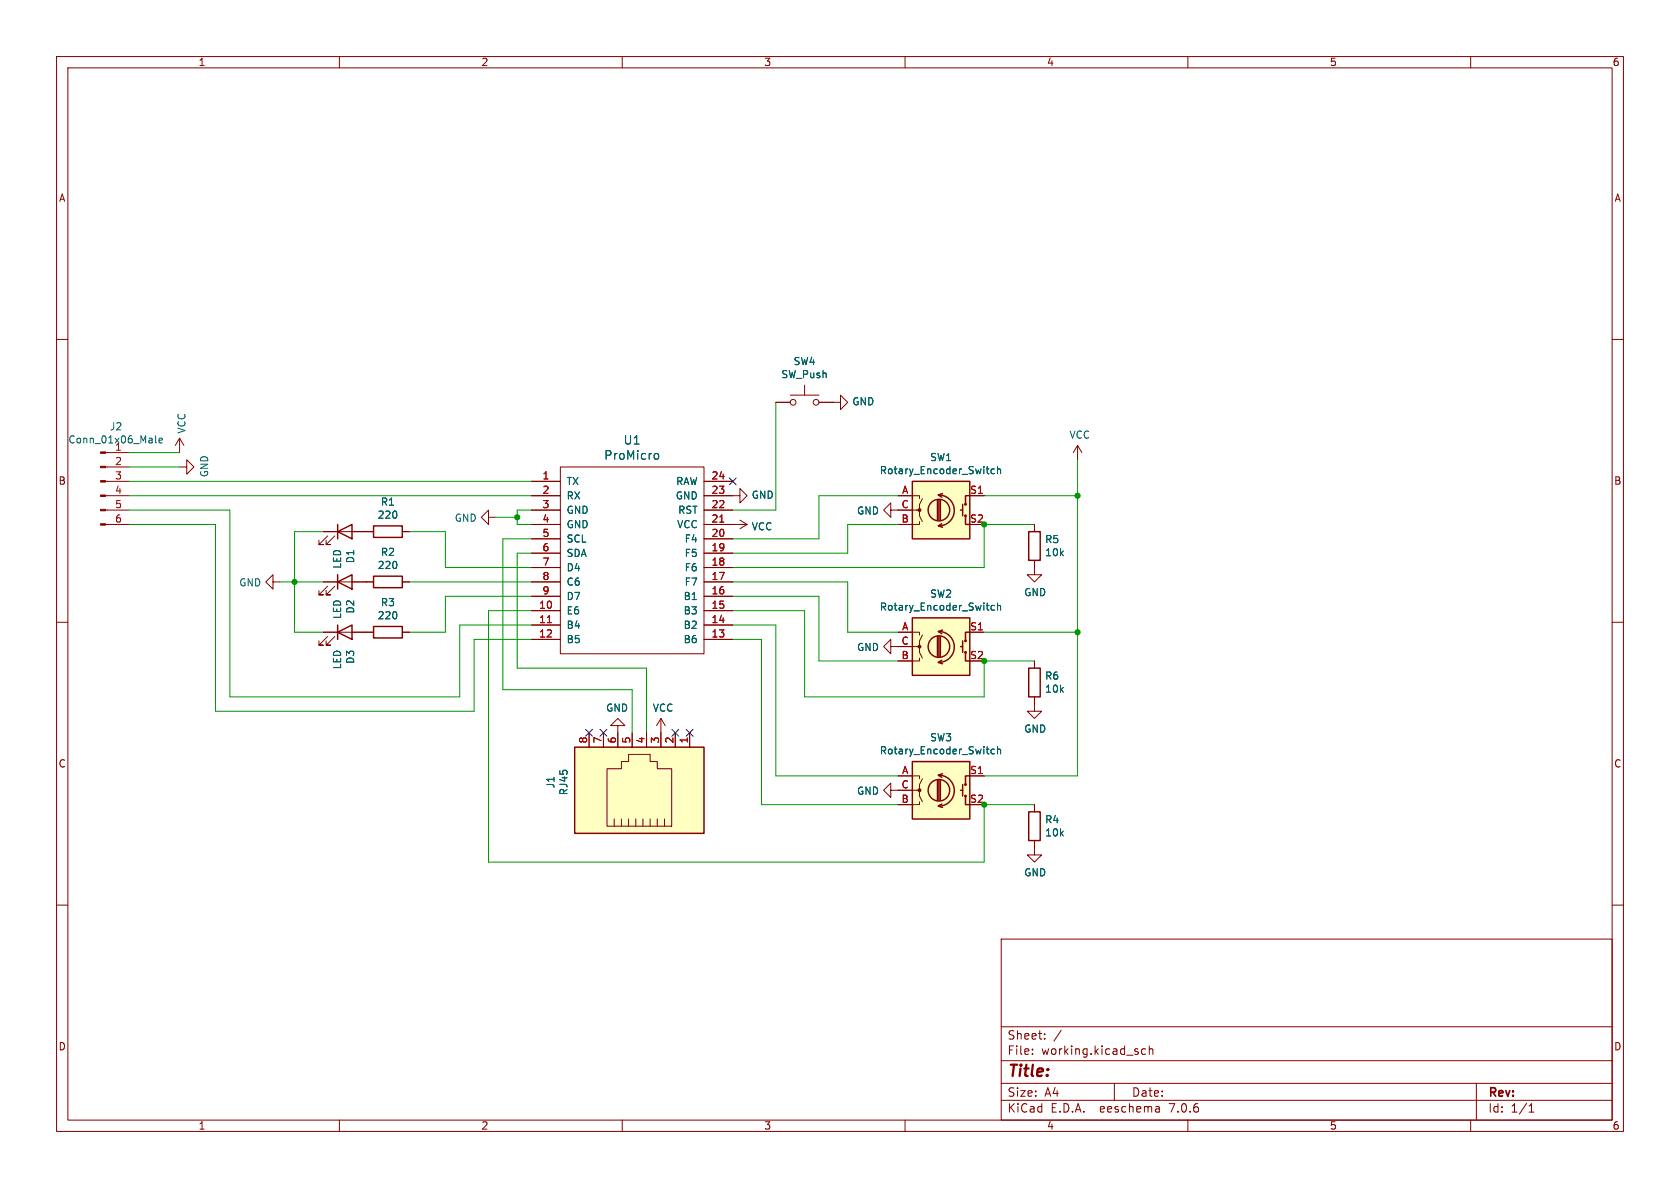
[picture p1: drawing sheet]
(kicad_sch (version 20230121) (generator eeschema)

 (paper "A4")

 (lib_symbols
  (symbol "Connector:RJ45" (pin_names (offset 1.016)) (in_bom yes) (on_board yes)
   (property "Reference" "J" (at -5.08 13.97 0) (effects (font (size 1.27 1.27)) (justify right)))
   (property "Value" "RJ45" (at 2.54 13.97 0) (effects (font (size 1.27 1.27)) (justify left)))
   (property "Footprint" "" (at 0 0.635 90) (effects (font (size 1.27 1.27)) hide))
   (property "Datasheet" "~" (at 0 0.635 90) (effects (font (size 1.27 1.27)) hide))
   (symbol "RJ45_0_1"
    (polyline (pts (xy -5.08 4.445) (xy -6.35 4.445)) (stroke (width 0) (type default)) (fill (type none)))
    (polyline (pts (xy -5.08 5.715) (xy -6.35 5.715)) (stroke (width 0) (type default)) (fill (type none)))
    (polyline (pts (xy -6.35 -3.175) (xy -5.08 -3.175) (xy -5.08 -3.175)) (stroke (width 0) (type default)) (fill (type none)))
    (polyline (pts (xy -6.35 -1.905) (xy -5.08 -1.905) (xy -5.08 -1.905)) (stroke (width 0) (type default)) (fill (type none)))
    (polyline (pts (xy -6.35 -0.635) (xy -5.08 -0.635) (xy -5.08 -0.635)) (stroke (width 0) (type default)) (fill (type none)))
    (polyline (pts (xy -6.35 0.635) (xy -5.08 0.635) (xy -5.08 0.635)) (stroke (width 0) (type default)) (fill (type none)))
    (polyline (pts (xy -6.35 1.905) (xy -5.08 1.905) (xy -5.08 1.905)) (stroke (width 0) (type default)) (fill (type none)))
    (polyline (pts (xy -5.08 3.175) (xy -6.35 3.175) (xy -6.35 3.175)) (stroke (width 0) (type default)) (fill (type none)))
    (polyline (pts (xy -6.35 -4.445) (xy -6.35 6.985) (xy 3.81 6.985) (xy 3.81 4.445) (xy 5.08 4.445) (xy 5.08 3.175) (xy 6.35 3.175) (xy 6.35 -0.635) (xy 5.08 -0.635) (xy 5.08 -1.905) (xy 3.81 -1.905) (xy 3.81 -4.445) (xy -6.35 -4.445) (xy -6.35 -4.445)) (stroke (width 0) (type default)) (fill (type none)))
    (rectangle (start 7.62 12.7) (end -7.62 -10.16) (stroke (width 0.254) (type default)) (fill (type background))))
   (symbol "RJ45_1_1"
    (pin passive line (at 10.16 -7.62 180) (length 2.54) (name "~" (effects (font (size 1.27 1.27)))) (number "1" (effects (font (size 1.27 1.27)))))
    (pin passive line (at 10.16 -5.08 180) (length 2.54) (name "~" (effects (font (size 1.27 1.27)))) (number "2" (effects (font (size 1.27 1.27)))))
    (pin passive line (at 10.16 -2.54 180) (length 2.54) (name "~" (effects (font (size 1.27 1.27)))) (number "3" (effects (font (size 1.27 1.27)))))
    (pin passive line (at 10.16 0 180) (length 2.54) (name "~" (effects (font (size 1.27 1.27)))) (number "4" (effects (font (size 1.27 1.27)))))
    (pin passive line (at 10.16 2.54 180) (length 2.54) (name "~" (effects (font (size 1.27 1.27)))) (number "5" (effects (font (size 1.27 1.27)))))
    (pin passive line (at 10.16 5.08 180) (length 2.54) (name "~" (effects (font (size 1.27 1.27)))) (number "6" (effects (font (size 1.27 1.27)))))
    (pin passive line (at 10.16 7.62 180) (length 2.54) (name "~" (effects (font (size 1.27 1.27)))) (number "7" (effects (font (size 1.27 1.27)))))
    (pin passive line (at 10.16 10.16 180) (length 2.54) (name "~" (effects (font (size 1.27 1.27)))) (number "8" (effects (font (size 1.27 1.27)))))))
  (symbol "Device:LED" (pin_numbers hide) (pin_names (offset 1.016) hide) (in_bom yes) (on_board yes)
   (property "Reference" "D" (at 0 2.54 0) (effects (font (size 1.27 1.27))))
   (property "Value" "LED" (at 0 -2.54 0) (effects (font (size 1.27 1.27))))
   (property "Footprint" "" (at 0 0 0) (effects (font (size 1.27 1.27)) hide))
   (property "Datasheet" "~" (at 0 0 0) (effects (font (size 1.27 1.27)) hide))
   (symbol "LED_0_1"
    (polyline (pts (xy -1.27 -1.27) (xy -1.27 1.27)) (stroke (width 0.254) (type default)) (fill (type none)))
    (polyline (pts (xy -1.27 0) (xy 1.27 0)) (stroke (width 0) (type default)) (fill (type none)))
    (polyline (pts (xy 1.27 -1.27) (xy 1.27 1.27) (xy -1.27 0) (xy 1.27 -1.27)) (stroke (width 0.254) (type default)) (fill (type none)))
    (polyline (pts (xy -3.048 -0.762) (xy -4.572 -2.286) (xy -3.81 -2.286) (xy -4.572 -2.286) (xy -4.572 -1.524)) (stroke (width 0) (type default)) (fill (type none)))
    (polyline (pts (xy -1.778 -0.762) (xy -3.302 -2.286) (xy -2.54 -2.286) (xy -3.302 -2.286) (xy -3.302 -1.524)) (stroke (width 0) (type default)) (fill (type none))))
   (symbol "LED_1_1"
    (pin passive line (at -3.81 0 0) (length 2.54) (name "K" (effects (font (size 1.27 1.27)))) (number "1" (effects (font (size 1.27 1.27)))))
    (pin passive line (at 3.81 0 180) (length 2.54) (name "A" (effects (font (size 1.27 1.27)))) (number "2" (effects (font (size 1.27 1.27)))))))
  (symbol "Device:R" (pin_numbers hide) (pin_names (offset 0)) (in_bom yes) (on_board yes)
   (property "Reference" "R" (at 2.032 0 90) (effects (font (size 1.27 1.27))))
   (property "Value" "R" (at 0 0 90) (effects (font (size 1.27 1.27))))
   (property "Footprint" "" (at -1.778 0 90) (effects (font (size 1.27 1.27)) hide))
   (property "Datasheet" "~" (at 0 0 0) (effects (font (size 1.27 1.27)) hide))
   (symbol "R_0_1"
    (rectangle (start -1.016 -2.54) (end 1.016 2.54) (stroke (width 0.254) (type default)) (fill (type none))))
   (symbol "R_1_1"
    (pin passive line (at 0 3.81 270) (length 1.27) (name "~" (effects (font (size 1.27 1.27)))) (number "1" (effects (font (size 1.27 1.27)))))
    (pin passive line (at 0 -3.81 90) (length 1.27) (name "~" (effects (font (size 1.27 1.27)))) (number "2" (effects (font (size 1.27 1.27)))))))
  (symbol "Switch:SW_Push" (pin_numbers hide) (pin_names (offset 1.016) hide) (in_bom yes) (on_board yes)
   (property "Reference" "SW" (at 1.27 2.54 0) (effects (font (size 1.27 1.27)) (justify left)))
   (property "Value" "SW_Push" (at 0 -1.524 0) (effects (font (size 1.27 1.27))))
   (property "Footprint" "" (at 0 5.08 0) (effects (font (size 1.27 1.27)) hide))
   (property "Datasheet" "~" (at 0 5.08 0) (effects (font (size 1.27 1.27)) hide))
   (symbol "SW_Push_0_1"
    (circle (center -2.032 0) (radius 0.508) (stroke (width 0) (type default)) (fill (type none)))
    (polyline (pts (xy 0 1.27) (xy 0 3.048)) (stroke (width 0) (type default)) (fill (type none)))
    (polyline (pts (xy 2.54 1.27) (xy -2.54 1.27)) (stroke (width 0) (type default)) (fill (type none)))
    (circle (center 2.032 0) (radius 0.508) (stroke (width 0) (type default)) (fill (type none)))
    (pin passive line (at -5.08 0 0) (length 2.54) (name "1" (effects (font (size 1.27 1.27)))) (number "1" (effects (font (size 1.27 1.27)))))
    (pin passive line (at 5.08 0 180) (length 2.54) (name "2" (effects (font (size 1.27 1.27)))) (number "2" (effects (font (size 1.27 1.27)))))))
  (symbol "modelMterminalAdapter-rescue:Conn_01x06_Male-Connector" (pin_names (offset 1.016) hide) (in_bom yes) (on_board yes)
   (property "Reference" "J" (at 0 7.62 0) (effects (font (size 1.27 1.27))))
   (property "Value" "Connector_Conn_01x06_Male" (at 0 -10.16 0) (effects (font (size 1.27 1.27))))
   (property "Footprint" "" (at 0 0 0) (effects (font (size 1.27 1.27)) hide))
   (property "Datasheet" "" (at 0 0 0) (effects (font (size 1.27 1.27)) hide))
   (symbol "Conn_01x06_Male-Connector_1_1"
    (polyline (pts (xy 1.27 -7.62) (xy 0.8636 -7.62)) (stroke (width 0.1524) (type solid)) (fill (type none)))
    (polyline (pts (xy 1.27 -5.08) (xy 0.8636 -5.08)) (stroke (width 0.1524) (type solid)) (fill (type none)))
    (polyline (pts (xy 1.27 -2.54) (xy 0.8636 -2.54)) (stroke (width 0.1524) (type solid)) (fill (type none)))
    (polyline (pts (xy 1.27 0) (xy 0.8636 0)) (stroke (width 0.1524) (type solid)) (fill (type none)))
    (polyline (pts (xy 1.27 2.54) (xy 0.8636 2.54)) (stroke (width 0.1524) (type solid)) (fill (type none)))
    (polyline (pts (xy 1.27 5.08) (xy 0.8636 5.08)) (stroke (width 0.1524) (type solid)) (fill (type none)))
    (rectangle (start 0.8636 -7.493) (end 0 -7.747) (stroke (width 0.1524) (type solid)) (fill (type outline)))
    (rectangle (start 0.8636 -4.953) (end 0 -5.207) (stroke (width 0.1524) (type solid)) (fill (type outline)))
    (rectangle (start 0.8636 -2.413) (end 0 -2.667) (stroke (width 0.1524) (type solid)) (fill (type outline)))
    (rectangle (start 0.8636 0.127) (end 0 -0.127) (stroke (width 0.1524) (type solid)) (fill (type outline)))
    (rectangle (start 0.8636 2.667) (end 0 2.413) (stroke (width 0.1524) (type solid)) (fill (type outline)))
    (rectangle (start 0.8636 5.207) (end 0 4.953) (stroke (width 0.1524) (type solid)) (fill (type outline)))
    (pin passive line (at 5.08 5.08 180) (length 3.81) (name "Pin_1" (effects (font (size 1.27 1.27)))) (number "1" (effects (font (size 1.27 1.27)))))
    (pin passive line (at 5.08 2.54 180) (length 3.81) (name "Pin_2" (effects (font (size 1.27 1.27)))) (number "2" (effects (font (size 1.27 1.27)))))
    (pin passive line (at 5.08 0 180) (length 3.81) (name "Pin_3" (effects (font (size 1.27 1.27)))) (number "3" (effects (font (size 1.27 1.27)))))
    (pin passive line (at 5.08 -2.54 180) (length 3.81) (name "Pin_4" (effects (font (size 1.27 1.27)))) (number "4" (effects (font (size 1.27 1.27)))))
    (pin passive line (at 5.08 -5.08 180) (length 3.81) (name "Pin_5" (effects (font (size 1.27 1.27)))) (number "5" (effects (font (size 1.27 1.27)))))
    (pin passive line (at 5.08 -7.62 180) (length 3.81) (name "Pin_6" (effects (font (size 1.27 1.27)))) (number "6" (effects (font (size 1.27 1.27)))))))
  (symbol "modelMterminalAdapter-rescue:ProMicro-promicro" (pin_names (offset 1.016)) (in_bom yes) (on_board yes)
   (property "Reference" "U" (at 0 24.13 0) (effects (font (size 1.524 1.524))))
   (property "Value" "promicro_ProMicro" (at 0 -13.97 0) (effects (font (size 1.524 1.524))))
   (property "Footprint" "" (at 2.54 -26.67 0) (effects (font (size 1.524 1.524))))
   (property "Datasheet" "" (at 2.54 -26.67 0) (effects (font (size 1.524 1.524))))
   (symbol "ProMicro-promicro_0_1"
    (rectangle (start -12.7 21.59) (end 12.7 -11.43) (stroke (width 0) (type solid)) (fill (type none))))
   (symbol "ProMicro-promicro_1_1"
    (pin bidirectional line (at -17.78 19.05 0) (length 5.08) (name "TX" (effects (font (size 1.27 1.27)))) (number "1" (effects (font (size 1.27 1.27)))))
    (pin bidirectional line (at -17.78 -3.81 0) (length 5.08) (name "E6" (effects (font (size 1.27 1.27)))) (number "10" (effects (font (size 1.27 1.27)))))
    (pin bidirectional line (at -17.78 -6.35 0) (length 5.08) (name "B4" (effects (font (size 1.27 1.27)))) (number "11" (effects (font (size 1.27 1.27)))))
    (pin bidirectional line (at -17.78 -8.89 0) (length 5.08) (name "B5" (effects (font (size 1.27 1.27)))) (number "12" (effects (font (size 1.27 1.27)))))
    (pin bidirectional line (at 17.78 -8.89 180) (length 5.08) (name "B6" (effects (font (size 1.27 1.27)))) (number "13" (effects (font (size 1.27 1.27)))))
    (pin bidirectional line (at 17.78 -6.35 180) (length 5.08) (name "B2" (effects (font (size 1.27 1.27)))) (number "14" (effects (font (size 1.27 1.27)))))
    (pin bidirectional line (at 17.78 -3.81 180) (length 5.08) (name "B3" (effects (font (size 1.27 1.27)))) (number "15" (effects (font (size 1.27 1.27)))))
    (pin bidirectional line (at 17.78 -1.27 180) (length 5.08) (name "B1" (effects (font (size 1.27 1.27)))) (number "16" (effects (font (size 1.27 1.27)))))
    (pin bidirectional line (at 17.78 1.27 180) (length 5.08) (name "F7" (effects (font (size 1.27 1.27)))) (number "17" (effects (font (size 1.27 1.27)))))
    (pin bidirectional line (at 17.78 3.81 180) (length 5.08) (name "F6" (effects (font (size 1.27 1.27)))) (number "18" (effects (font (size 1.27 1.27)))))
    (pin bidirectional line (at 17.78 6.35 180) (length 5.08) (name "F5" (effects (font (size 1.27 1.27)))) (number "19" (effects (font (size 1.27 1.27)))))
    (pin bidirectional line (at -17.78 16.51 0) (length 5.08) (name "RX" (effects (font (size 1.27 1.27)))) (number "2" (effects (font (size 1.27 1.27)))))
    (pin bidirectional line (at 17.78 8.89 180) (length 5.08) (name "F4" (effects (font (size 1.27 1.27)))) (number "20" (effects (font (size 1.27 1.27)))))
    (pin power_in line (at 17.78 11.43 180) (length 5.08) (name "VCC" (effects (font (size 1.27 1.27)))) (number "21" (effects (font (size 1.27 1.27)))))
    (pin input line (at 17.78 13.97 180) (length 5.08) (name "RST" (effects (font (size 1.27 1.27)))) (number "22" (effects (font (size 1.27 1.27)))))
    (pin power_in line (at 17.78 16.51 180) (length 5.08) (name "GND" (effects (font (size 1.27 1.27)))) (number "23" (effects (font (size 1.27 1.27)))))
    (pin power_out line (at 17.78 19.05 180) (length 5.08) (name "RAW" (effects (font (size 1.27 1.27)))) (number "24" (effects (font (size 1.27 1.27)))))
    (pin power_in line (at -17.78 13.97 0) (length 5.08) (name "GND" (effects (font (size 1.27 1.27)))) (number "3" (effects (font (size 1.27 1.27)))))
    (pin power_in line (at -17.78 11.43 0) (length 5.08) (name "GND" (effects (font (size 1.27 1.27)))) (number "4" (effects (font (size 1.27 1.27)))))
    (pin bidirectional line (at -17.78 8.89 0) (length 5.08) (name "SCL" (effects (font (size 1.27 1.27)))) (number "5" (effects (font (size 1.27 1.27)))))
    (pin bidirectional line (at -17.78 6.35 0) (length 5.08) (name "SDA" (effects (font (size 1.27 1.27)))) (number "6" (effects (font (size 1.27 1.27)))))
    (pin bidirectional line (at -17.78 3.81 0) (length 5.08) (name "D4" (effects (font (size 1.27 1.27)))) (number "7" (effects (font (size 1.27 1.27)))))
    (pin bidirectional line (at -17.78 1.27 0) (length 5.08) (name "C6" (effects (font (size 1.27 1.27)))) (number "8" (effects (font (size 1.27 1.27)))))
    (pin bidirectional line (at -17.78 -1.27 0) (length 5.08) (name "D7" (effects (font (size 1.27 1.27)))) (number "9" (effects (font (size 1.27 1.27)))))))
  (symbol "modelMterminalAdapter-rescue:Rotary_Encoder_Switch-Device" (pin_names (offset 0.254) hide) (in_bom yes) (on_board yes)
   (property "Reference" "SW" (at 0 6.604 0) (effects (font (size 1.27 1.27))))
   (property "Value" "Device_Rotary_Encoder_Switch" (at 0 -6.604 0) (effects (font (size 1.27 1.27))))
   (property "Footprint" "" (at -3.81 4.064 0) (effects (font (size 1.27 1.27)) hide))
   (property "Datasheet" "" (at 0 6.604 0) (effects (font (size 1.27 1.27)) hide))
   (symbol "Rotary_Encoder_Switch-Device_0_1"
    (rectangle (start -5.08 5.08) (end 5.08 -5.08) (stroke (width 0.254) (type solid)) (fill (type background)))
    (circle (center -3.81 0) (radius 0.254) (stroke (width 0) (type solid)) (fill (type outline)))
    (arc (start -0.381 -2.794) (mid 2.3376 -0.0635) (end -0.381 2.667) (stroke (width 0.254) (type solid)) (fill (type none)))
    (circle (center -0.381 0) (radius 1.905) (stroke (width 0.254) (type solid)) (fill (type none)))
    (polyline (pts (xy -0.635 -1.778) (xy -0.635 1.778)) (stroke (width 0.254) (type solid)) (fill (type none)))
    (polyline (pts (xy -0.381 -1.778) (xy -0.381 1.778)) (stroke (width 0.254) (type solid)) (fill (type none)))
    (polyline (pts (xy -0.127 1.778) (xy -0.127 -1.778)) (stroke (width 0.254) (type solid)) (fill (type none)))
    (polyline (pts (xy 3.81 0) (xy 3.429 0)) (stroke (width 0.254) (type solid)) (fill (type none)))
    (polyline (pts (xy 3.81 1.016) (xy 3.81 -1.016)) (stroke (width 0.254) (type solid)) (fill (type none)))
    (polyline (pts (xy -5.08 -2.54) (xy -3.81 -2.54) (xy -3.81 -2.032)) (stroke (width 0) (type solid)) (fill (type none)))
    (polyline (pts (xy -5.08 2.54) (xy -3.81 2.54) (xy -3.81 2.032)) (stroke (width 0) (type solid)) (fill (type none)))
    (polyline (pts (xy 0.254 -3.048) (xy -0.508 -2.794) (xy 0.127 -2.413)) (stroke (width 0.254) (type solid)) (fill (type none)))
    (polyline (pts (xy 0.254 2.921) (xy -0.508 2.667) (xy 0.127 2.286)) (stroke (width 0.254) (type solid)) (fill (type none)))
    (polyline (pts (xy 5.08 -2.54) (xy 4.318 -2.54) (xy 4.318 -1.016)) (stroke (width 0.254) (type solid)) (fill (type none)))
    (polyline (pts (xy 5.08 2.54) (xy 4.318 2.54) (xy 4.318 1.016)) (stroke (width 0.254) (type solid)) (fill (type none)))
    (polyline (pts (xy -5.08 0) (xy -3.81 0) (xy -3.81 -1.016) (xy -3.302 -2.032)) (stroke (width 0) (type solid)) (fill (type none)))
    (polyline (pts (xy -4.318 0) (xy -3.81 0) (xy -3.81 1.016) (xy -3.302 2.032)) (stroke (width 0) (type solid)) (fill (type none)))
    (circle (center 4.318 -1.016) (radius 0.127) (stroke (width 0.254) (type solid)) (fill (type none)))
    (circle (center 4.318 1.016) (radius 0.127) (stroke (width 0.254) (type solid)) (fill (type none))))
   (symbol "Rotary_Encoder_Switch-Device_1_1"
    (pin passive line (at -7.62 2.54 0) (length 2.54) (name "A" (effects (font (size 1.27 1.27)))) (number "A" (effects (font (size 1.27 1.27)))))
    (pin passive line (at -7.62 -2.54 0) (length 2.54) (name "B" (effects (font (size 1.27 1.27)))) (number "B" (effects (font (size 1.27 1.27)))))
    (pin passive line (at -7.62 0 0) (length 2.54) (name "C" (effects (font (size 1.27 1.27)))) (number "C" (effects (font (size 1.27 1.27)))))
    (pin passive line (at 7.62 2.54 180) (length 2.54) (name "S1" (effects (font (size 1.27 1.27)))) (number "S1" (effects (font (size 1.27 1.27)))))
    (pin passive line (at 7.62 -2.54 180) (length 2.54) (name "S2" (effects (font (size 1.27 1.27)))) (number "S2" (effects (font (size 1.27 1.27)))))))
  (symbol "power:GND" (power) (pin_names (offset 0)) (in_bom yes) (on_board yes)
   (property "Reference" "#PWR" (at 0 -6.35 0) (effects (font (size 1.27 1.27)) hide))
   (property "Value" "GND" (at 0 -3.81 0) (effects (font (size 1.27 1.27))))
   (property "Footprint" "" (at 0 0 0) (effects (font (size 1.27 1.27)) hide))
   (property "Datasheet" "" (at 0 0 0) (effects (font (size 1.27 1.27)) hide))
   (symbol "GND_0_1"
    (polyline (pts (xy 0 0) (xy 0 -1.27) (xy 1.27 -1.27) (xy 0 -2.54) (xy -1.27 -1.27) (xy 0 -1.27)) (stroke (width 0) (type default)) (fill (type none))))
   (symbol "GND_1_1"
    (pin power_in line (at 0 0 270) (length 0) hide (name "GND" (effects (font (size 1.27 1.27)))) (number "1" (effects (font (size 1.27 1.27)))))))
  (symbol "power:VCC" (power) (pin_names (offset 0)) (in_bom yes) (on_board yes)
   (property "Reference" "#PWR" (at 0 -3.81 0) (effects (font (size 1.27 1.27)) hide))
   (property "Value" "VCC" (at 0 3.81 0) (effects (font (size 1.27 1.27))))
   (property "Footprint" "" (at 0 0 0) (effects (font (size 1.27 1.27)) hide))
   (property "Datasheet" "" (at 0 0 0) (effects (font (size 1.27 1.27)) hide))
   (symbol "VCC_0_1"
    (polyline (pts (xy -0.762 1.27) (xy 0 2.54)) (stroke (width 0) (type default)) (fill (type none)))
    (polyline (pts (xy 0 0) (xy 0 2.54)) (stroke (width 0) (type default)) (fill (type none)))
    (polyline (pts (xy 0 2.54) (xy 0.762 1.27)) (stroke (width 0) (type default)) (fill (type none))))
   (symbol "VCC_1_1"
    (pin power_in line (at 0 0 90) (length 0) hide (name "VCC" (effects (font (size 1.27 1.27)))) (number "1" (effects (font (size 1.27 1.27))))))))

 (junction (at 190.5 111.76) (diameter 0) (color 0 0 0 0))
 (junction (at 173.99 92.71) (diameter 0) (color 0 0 0 0))
 (junction (at 91.44 91.44) (diameter 0) (color 0 0 0 0))
 (junction (at 190.5 87.63) (diameter 0) (color 0 0 0 0))
 (junction (at 173.99 116.84) (diameter 0) (color 0 0 0 0))
 (junction (at 173.99 142.24) (diameter 0) (color 0 0 0 0))
 (junction (at 52.07 102.87) (diameter 0) (color 0 0 0 0))

 (no_connect (at 119.38 129.54))
 (no_connect (at 121.92 129.54))
 (no_connect (at 106.68 129.54))
 (no_connect (at 104.14 129.54))
 (no_connect (at 129.54 85.09))

 (wire (pts (xy 52.07 102.87) (xy 52.07 111.76)) (stroke (width 0) (type default)))
 (wire (pts (xy 114.3 129.54) (xy 114.3 118.11)) (stroke (width 0) (type default)))
 (wire (pts (xy 31.75 80.01) (xy 22.86 80.01)) (stroke (width 0) (type default)))
 (wire (pts (xy 173.99 152.4) (xy 86.36 152.4)) (stroke (width 0) (type default)))
 (wire (pts (xy 173.99 92.71) (xy 173.99 100.33)) (stroke (width 0) (type default)))
 (wire (pts (xy 173.99 87.63) (xy 190.5 87.63)) (stroke (width 0) (type default)))
 (wire (pts (xy 78.74 105.41) (xy 78.74 111.76)) (stroke (width 0) (type default)))
 (wire (pts (xy 78.74 100.33) (xy 78.74 93.98)) (stroke (width 0) (type default)))
 (wire (pts (xy 137.16 90.17) (xy 137.16 71.12)) (stroke (width 0) (type default)))
 (wire (pts (xy 190.5 137.16) (xy 173.99 137.16)) (stroke (width 0) (type default)))
 (wire (pts (xy 182.88 92.71) (xy 173.99 92.71)) (stroke (width 0) (type default)))
 (wire (pts (xy 22.86 82.55) (xy 31.75 82.55)) (stroke (width 0) (type default)))
 (wire (pts (xy 22.86 90.17) (xy 40.64 90.17)) (stroke (width 0) (type default)))
 (wire (pts (xy 38.1 125.73) (xy 38.1 92.71)) (stroke (width 0) (type default)))
 (wire (pts (xy 129.54 100.33) (xy 173.99 100.33)) (stroke (width 0) (type default)))
 (wire (pts (xy 91.44 97.79) (xy 93.98 97.79)) (stroke (width 0) (type default)))
 (wire (pts (xy 134.62 142.24) (xy 134.62 113.03)) (stroke (width 0) (type default)))
 (wire (pts (xy 57.15 111.76) (xy 52.07 111.76)) (stroke (width 0) (type default)))
 (wire (pts (xy 158.75 137.16) (xy 137.16 137.16)) (stroke (width 0) (type default)))
 (wire (pts (xy 72.39 102.87) (xy 93.98 102.87)) (stroke (width 0) (type default)))
 (wire (pts (xy 173.99 142.24) (xy 173.99 152.4)) (stroke (width 0) (type default)))
 (wire (pts (xy 87.63 91.44) (xy 91.44 91.44)) (stroke (width 0) (type default)))
 (wire (pts (xy 78.74 100.33) (xy 93.98 100.33)) (stroke (width 0) (type default)))
 (wire (pts (xy 91.44 92.71) (xy 93.98 92.71)) (stroke (width 0) (type default)))
 (wire (pts (xy 173.99 123.19) (xy 173.99 116.84)) (stroke (width 0) (type default)))
 (wire (pts (xy 158.75 87.63) (xy 144.78 87.63)) (stroke (width 0) (type default)))
 (wire (pts (xy 81.28 110.49) (xy 93.98 110.49)) (stroke (width 0) (type default)))
 (wire (pts (xy 114.3 118.11) (xy 91.44 118.11)) (stroke (width 0) (type default)))
 (wire (pts (xy 88.9 121.92) (xy 88.9 95.25)) (stroke (width 0) (type default)))
 (wire (pts (xy 144.78 116.84) (xy 144.78 105.41)) (stroke (width 0) (type default)))
 (wire (pts (xy 129.54 90.17) (xy 137.16 90.17)) (stroke (width 0) (type default)))
 (wire (pts (xy 142.24 107.95) (xy 142.24 123.19)) (stroke (width 0) (type default)))
 (wire (pts (xy 149.86 111.76) (xy 149.86 102.87)) (stroke (width 0) (type default)))
 (wire (pts (xy 86.36 107.95) (xy 93.98 107.95)) (stroke (width 0) (type default)))
 (wire (pts (xy 22.86 92.71) (xy 38.1 92.71)) (stroke (width 0) (type default)))
 (wire (pts (xy 57.15 93.98) (xy 52.07 93.98)) (stroke (width 0) (type default)))
 (wire (pts (xy 134.62 113.03) (xy 129.54 113.03)) (stroke (width 0) (type default)))
 (wire (pts (xy 83.82 113.03) (xy 83.82 125.73)) (stroke (width 0) (type default)))
 (wire (pts (xy 91.44 118.11) (xy 91.44 97.79)) (stroke (width 0) (type default)))
 (wire (pts (xy 49.53 102.87) (xy 52.07 102.87)) (stroke (width 0) (type default)))
 (wire (pts (xy 86.36 152.4) (xy 86.36 107.95)) (stroke (width 0) (type default)))
 (wire (pts (xy 129.54 95.25) (xy 144.78 95.25)) (stroke (width 0) (type default)))
 (wire (pts (xy 91.44 90.17) (xy 91.44 91.44)) (stroke (width 0) (type default)))
 (wire (pts (xy 40.64 90.17) (xy 40.64 123.19)) (stroke (width 0) (type default)))
 (wire (pts (xy 52.07 93.98) (xy 52.07 102.87)) (stroke (width 0) (type default)))
 (wire (pts (xy 190.5 87.63) (xy 190.5 81.28)) (stroke (width 0) (type default)))
 (wire (pts (xy 129.54 102.87) (xy 149.86 102.87)) (stroke (width 0) (type default)))
 (wire (pts (xy 22.86 87.63) (xy 93.98 87.63)) (stroke (width 0) (type default)))
 (wire (pts (xy 83.82 125.73) (xy 38.1 125.73)) (stroke (width 0) (type default)))
 (wire (pts (xy 78.74 111.76) (xy 72.39 111.76)) (stroke (width 0) (type default)))
 (wire (pts (xy 81.28 123.19) (xy 40.64 123.19)) (stroke (width 0) (type default)))
 (wire (pts (xy 137.16 110.49) (xy 129.54 110.49)) (stroke (width 0) (type default)))
 (wire (pts (xy 149.86 92.71) (xy 149.86 97.79)) (stroke (width 0) (type default)))
 (wire (pts (xy 57.15 102.87) (xy 52.07 102.87)) (stroke (width 0) (type default)))
 (wire (pts (xy 91.44 91.44) (xy 91.44 92.71)) (stroke (width 0) (type default)))
 (wire (pts (xy 93.98 90.17) (xy 91.44 90.17)) (stroke (width 0) (type default)))
 (wire (pts (xy 81.28 110.49) (xy 81.28 123.19)) (stroke (width 0) (type default)))
 (wire (pts (xy 129.54 107.95) (xy 142.24 107.95)) (stroke (width 0) (type default)))
 (wire (pts (xy 158.75 111.76) (xy 149.86 111.76)) (stroke (width 0) (type default)))
 (wire (pts (xy 111.76 129.54) (xy 111.76 121.92)) (stroke (width 0) (type default)))
 (wire (pts (xy 88.9 95.25) (xy 93.98 95.25)) (stroke (width 0) (type default)))
 (wire (pts (xy 78.74 93.98) (xy 72.39 93.98)) (stroke (width 0) (type default)))
 (wire (pts (xy 190.5 87.63) (xy 190.5 111.76)) (stroke (width 0) (type default)))
 (wire (pts (xy 93.98 113.03) (xy 83.82 113.03)) (stroke (width 0) (type default)))
 (wire (pts (xy 78.74 105.41) (xy 93.98 105.41)) (stroke (width 0) (type default)))
 (wire (pts (xy 129.54 97.79) (xy 149.86 97.79)) (stroke (width 0) (type default)))
 (wire (pts (xy 158.75 116.84) (xy 144.78 116.84)) (stroke (width 0) (type default)))
 (wire (pts (xy 137.16 137.16) (xy 137.16 110.49)) (stroke (width 0) (type default)))
 (wire (pts (xy 190.5 111.76) (xy 173.99 111.76)) (stroke (width 0) (type default)))
 (wire (pts (xy 190.5 111.76) (xy 190.5 137.16)) (stroke (width 0) (type default)))
 (wire (pts (xy 129.54 105.41) (xy 144.78 105.41)) (stroke (width 0) (type default)))
 (wire (pts (xy 182.88 116.84) (xy 173.99 116.84)) (stroke (width 0) (type default)))
 (wire (pts (xy 22.86 85.09) (xy 93.98 85.09)) (stroke (width 0) (type default)))
 (wire (pts (xy 158.75 142.24) (xy 134.62 142.24)) (stroke (width 0) (type default)))
 (wire (pts (xy 111.76 121.92) (xy 88.9 121.92)) (stroke (width 0) (type default)))
 (wire (pts (xy 182.88 142.24) (xy 173.99 142.24)) (stroke (width 0) (type default)))
 (wire (pts (xy 144.78 87.63) (xy 144.78 95.25)) (stroke (width 0) (type default)))
 (wire (pts (xy 158.75 92.71) (xy 149.86 92.71)) (stroke (width 0) (type default)))
 (wire (pts (xy 142.24 123.19) (xy 173.99 123.19)) (stroke (width 0) (type default)))

 (symbol (lib_id "modelMterminalAdapter-rescue:ProMicro-promicro") (at 111.76 104.14 0) (unit 1) (in_bom yes) (on_board yes) (dnp no)
  (property "Reference" "U1" (at 111.76 77.8002 0) (effects (font (size 1.524 1.524))))
  (property "Value" "ProMicro" (at 111.76 80.4926 0) (effects (font (size 1.524 1.524))))
  (property "Footprint" "promicro:ProMicro" (at 114.3 130.81 0) (effects (font (size 1.524 1.524)) hide))
  (property "Datasheet" "" (at 114.3 130.81 0) (effects (font (size 1.524 1.524)))) (pin "1") (pin "10") (pin "11") (pin "12") (pin "13") (pin "14") (pin "15") (pin "16") (pin "17") (pin "18") (pin "19") (pin "2") (pin "20") (pin "21") (pin "22") (pin "23") (pin "24") (pin "3") (pin "4") (pin "5") (pin "6") (pin "7") (pin "8") (pin "9"))

 (symbol (lib_id "Connector:RJ45") (at 114.3 139.7 90) (unit 1) (in_bom yes) (on_board yes) (dnp no)
  (property "Reference" "J1" (at 97.3582 138.2522 0) (effects (font (size 1.27 1.27))))
  (property "Value" "RJ45" (at 99.6696 138.2522 0) (effects (font (size 1.27 1.27))))
  (property "Footprint" "Connector_RJ:RJ45_Amphenol_RJHSE5380" (at 113.665 139.7 90) (effects (font (size 1.27 1.27)) hide))
  (property "Datasheet" "~" (at 113.665 139.7 90) (effects (font (size 1.27 1.27)) hide)) (pin "1") (pin "2") (pin "3") (pin "4") (pin "5") (pin "6") (pin "7") (pin "8"))

 (symbol (lib_id "modelMterminalAdapter-rescue:Rotary_Encoder_Switch-Device") (at 166.37 90.17 0) (unit 1) (in_bom yes) (on_board yes) (dnp no)
  (property "Reference" "SW1" (at 166.37 80.8482 0) (effects (font (size 1.27 1.27))))
  (property "Value" "Rotary_Encoder_Switch" (at 166.37 83.1596 0) (effects (font (size 1.27 1.27))))
  (property "Footprint" "Rotary_Encoder:RotaryEncoder_Alps_EC11E-Switch_Vertical_H20mm" (at 162.56 86.106 0) (effects (font (size 1.27 1.27)) hide))
  (property "Datasheet" "~" (at 166.37 83.566 0) (effects (font (size 1.27 1.27)) hide)) (pin "A") (pin "B") (pin "C") (pin "S1") (pin "S2"))

 (symbol (lib_id "modelMterminalAdapter-rescue:Rotary_Encoder_Switch-Device") (at 166.37 114.3 0) (unit 1) (in_bom yes) (on_board yes) (dnp no)
  (property "Reference" "SW2" (at 166.37 104.9782 0) (effects (font (size 1.27 1.27))))
  (property "Value" "Rotary_Encoder_Switch" (at 166.37 107.2896 0) (effects (font (size 1.27 1.27))))
  (property "Footprint" "Rotary_Encoder:RotaryEncoder_Alps_EC11E-Switch_Vertical_H20mm" (at 162.56 110.236 0) (effects (font (size 1.27 1.27)) hide))
  (property "Datasheet" "~" (at 166.37 107.696 0) (effects (font (size 1.27 1.27)) hide)) (pin "A") (pin "B") (pin "C") (pin "S1") (pin "S2"))

 (symbol (lib_id "Device:LED") (at 60.96 93.98 0) (unit 1) (in_bom yes) (on_board yes) (dnp no)
  (property "Reference" "D1" (at 61.9506 96.9772 90) (effects (font (size 1.27 1.27)) (justify right)))
  (property "Value" "LED" (at 59.6392 96.9772 90) (effects (font (size 1.27 1.27)) (justify right)))
  (property "Footprint" "LED_THT:LED_D5.0mm" (at 60.96 93.98 0) (effects (font (size 1.27 1.27)) hide))
  (property "Datasheet" "~" (at 60.96 93.98 0) (effects (font (size 1.27 1.27)) hide)) (pin "1") (pin "2"))

 (symbol (lib_id "Device:LED") (at 60.96 102.87 0) (unit 1) (in_bom yes) (on_board yes) (dnp no)
  (property "Reference" "D2" (at 61.9506 105.8672 90) (effects (font (size 1.27 1.27)) (justify right)))
  (property "Value" "LED" (at 59.6392 105.8672 90) (effects (font (size 1.27 1.27)) (justify right)))
  (property "Footprint" "LED_THT:LED_D5.0mm" (at 60.96 102.87 0) (effects (font (size 1.27 1.27)) hide))
  (property "Datasheet" "~" (at 60.96 102.87 0) (effects (font (size 1.27 1.27)) hide)) (pin "1") (pin "2"))

 (symbol (lib_id "Device:LED") (at 60.96 111.76 0) (unit 1) (in_bom yes) (on_board yes) (dnp no)
  (property "Reference" "D3" (at 61.9506 114.7572 90) (effects (font (size 1.27 1.27)) (justify right)))
  (property "Value" "LED" (at 59.6392 114.7572 90) (effects (font (size 1.27 1.27)) (justify right)))
  (property "Footprint" "LED_THT:LED_D5.0mm" (at 60.96 111.76 0) (effects (font (size 1.27 1.27)) hide))
  (property "Datasheet" "~" (at 60.96 111.76 0) (effects (font (size 1.27 1.27)) hide)) (pin "1") (pin "2"))

 (symbol (lib_id "power:GND") (at 87.63 91.44 270) (unit 1) (in_bom yes) (on_board yes) (dnp no)
  (property "Reference" "#PWR0101" (at 81.28 91.44 0) (effects (font (size 1.27 1.27)) hide))
  (property "Value" "GND" (at 84.3788 91.567 90) (effects (font (size 1.27 1.27)) (justify right)))
  (property "Footprint" "" (at 87.63 91.44 0) (effects (font (size 1.27 1.27)) hide))
  (property "Datasheet" "" (at 87.63 91.44 0) (effects (font (size 1.27 1.27)) hide)) (pin "1"))

 (symbol (lib_id "power:GND") (at 109.22 129.54 180) (unit 1) (in_bom yes) (on_board yes) (dnp no)
  (property "Reference" "#PWR0102" (at 109.22 123.19 0) (effects (font (size 1.27 1.27)) hide))
  (property "Value" "GND" (at 109.093 125.1458 0) (effects (font (size 1.27 1.27))))
  (property "Footprint" "" (at 109.22 129.54 0) (effects (font (size 1.27 1.27)) hide))
  (property "Datasheet" "" (at 109.22 129.54 0) (effects (font (size 1.27 1.27)) hide)) (pin "1"))

 (symbol (lib_id "power:GND") (at 129.54 87.63 90) (unit 1) (in_bom yes) (on_board yes) (dnp no)
  (property "Reference" "#PWR0103" (at 135.89 87.63 0) (effects (font (size 1.27 1.27)) hide))
  (property "Value" "GND" (at 132.7912 87.503 90) (effects (font (size 1.27 1.27)) (justify right)))
  (property "Footprint" "" (at 129.54 87.63 0) (effects (font (size 1.27 1.27)) hide))
  (property "Datasheet" "" (at 129.54 87.63 0) (effects (font (size 1.27 1.27)) hide)) (pin "1"))

 (symbol (lib_id "Device:R") (at 68.58 93.98 270) (unit 1) (in_bom yes) (on_board yes) (dnp no)
  (property "Reference" "R1" (at 68.58 88.7222 90) (effects (font (size 1.27 1.27))))
  (property "Value" "220" (at 68.58 91.0336 90) (effects (font (size 1.27 1.27))))
  (property "Footprint" "Resistor_THT:R_Axial_DIN0207_L6.3mm_D2.5mm_P7.62mm_Horizontal" (at 68.58 92.202 90) (effects (font (size 1.27 1.27)) hide))
  (property "Datasheet" "~" (at 68.58 93.98 0) (effects (font (size 1.27 1.27)) hide)) (pin "1") (pin "2"))

 (symbol (lib_id "Device:R") (at 68.58 102.87 270) (unit 1) (in_bom yes) (on_board yes) (dnp no)
  (property "Reference" "R2" (at 68.58 97.6122 90) (effects (font (size 1.27 1.27))))
  (property "Value" "220" (at 68.58 99.9236 90) (effects (font (size 1.27 1.27))))
  (property "Footprint" "Resistor_THT:R_Axial_DIN0207_L6.3mm_D2.5mm_P7.62mm_Horizontal" (at 68.58 101.092 90) (effects (font (size 1.27 1.27)) hide))
  (property "Datasheet" "~" (at 68.58 102.87 0) (effects (font (size 1.27 1.27)) hide)) (pin "1") (pin "2"))

 (symbol (lib_id "Device:R") (at 68.58 111.76 270) (unit 1) (in_bom yes) (on_board yes) (dnp no)
  (property "Reference" "R3" (at 68.58 106.5022 90) (effects (font (size 1.27 1.27))))
  (property "Value" "220" (at 68.58 108.8136 90) (effects (font (size 1.27 1.27))))
  (property "Footprint" "Resistor_THT:R_Axial_DIN0207_L6.3mm_D2.5mm_P7.62mm_Horizontal" (at 68.58 109.982 90) (effects (font (size 1.27 1.27)) hide))
  (property "Datasheet" "~" (at 68.58 111.76 0) (effects (font (size 1.27 1.27)) hide)) (pin "1") (pin "2"))

 (symbol (lib_id "power:GND") (at 49.53 102.87 270) (unit 1) (in_bom yes) (on_board yes) (dnp no)
  (property "Reference" "#PWR0104" (at 43.18 102.87 0) (effects (font (size 1.27 1.27)) hide))
  (property "Value" "GND" (at 46.2788 102.997 90) (effects (font (size 1.27 1.27)) (justify right)))
  (property "Footprint" "" (at 49.53 102.87 0) (effects (font (size 1.27 1.27)) hide))
  (property "Datasheet" "" (at 49.53 102.87 0) (effects (font (size 1.27 1.27)) hide)) (pin "1"))

 (symbol (lib_id "power:GND") (at 158.75 90.17 270) (unit 1) (in_bom yes) (on_board yes) (dnp no)
  (property "Reference" "#PWR0105" (at 152.4 90.17 0) (effects (font (size 1.27 1.27)) hide))
  (property "Value" "GND" (at 155.4988 90.297 90) (effects (font (size 1.27 1.27)) (justify right)))
  (property "Footprint" "" (at 158.75 90.17 0) (effects (font (size 1.27 1.27)) hide))
  (property "Datasheet" "" (at 158.75 90.17 0) (effects (font (size 1.27 1.27)) hide)) (pin "1"))

 (symbol (lib_id "power:GND") (at 158.75 114.3 270) (unit 1) (in_bom yes) (on_board yes) (dnp no)
  (property "Reference" "#PWR0106" (at 152.4 114.3 0) (effects (font (size 1.27 1.27)) hide))
  (property "Value" "GND" (at 155.4988 114.427 90) (effects (font (size 1.27 1.27)) (justify right)))
  (property "Footprint" "" (at 158.75 114.3 0) (effects (font (size 1.27 1.27)) hide))
  (property "Datasheet" "" (at 158.75 114.3 0) (effects (font (size 1.27 1.27)) hide)) (pin "1"))

 (symbol (lib_id "Device:R") (at 182.88 96.52 0) (unit 1) (in_bom yes) (on_board yes) (dnp no)
  (property "Reference" "R5" (at 184.658 95.3516 0) (effects (font (size 1.27 1.27)) (justify left)))
  (property "Value" "10k" (at 184.658 97.663 0) (effects (font (size 1.27 1.27)) (justify left)))
  (property "Footprint" "Resistor_THT:R_Axial_DIN0207_L6.3mm_D2.5mm_P7.62mm_Horizontal" (at 181.102 96.52 90) (effects (font (size 1.27 1.27)) hide))
  (property "Datasheet" "~" (at 182.88 96.52 0) (effects (font (size 1.27 1.27)) hide)) (pin "1") (pin "2"))

 (symbol (lib_id "power:GND") (at 182.88 100.33 0) (unit 1) (in_bom yes) (on_board yes) (dnp no)
  (property "Reference" "#PWR0107" (at 182.88 106.68 0) (effects (font (size 1.27 1.27)) hide))
  (property "Value" "GND" (at 183.007 104.7242 0) (effects (font (size 1.27 1.27))))
  (property "Footprint" "" (at 182.88 100.33 0) (effects (font (size 1.27 1.27)) hide))
  (property "Datasheet" "" (at 182.88 100.33 0) (effects (font (size 1.27 1.27)) hide)) (pin "1"))

 (symbol (lib_id "Device:R") (at 182.88 120.65 0) (unit 1) (in_bom yes) (on_board yes) (dnp no)
  (property "Reference" "R6" (at 184.658 119.4816 0) (effects (font (size 1.27 1.27)) (justify left)))
  (property "Value" "10k" (at 184.658 121.793 0) (effects (font (size 1.27 1.27)) (justify left)))
  (property "Footprint" "Resistor_THT:R_Axial_DIN0207_L6.3mm_D2.5mm_P7.62mm_Horizontal" (at 181.102 120.65 90) (effects (font (size 1.27 1.27)) hide))
  (property "Datasheet" "~" (at 182.88 120.65 0) (effects (font (size 1.27 1.27)) hide)) (pin "1") (pin "2"))

 (symbol (lib_id "power:GND") (at 182.88 124.46 0) (unit 1) (in_bom yes) (on_board yes) (dnp no)
  (property "Reference" "#PWR0108" (at 182.88 130.81 0) (effects (font (size 1.27 1.27)) hide))
  (property "Value" "GND" (at 183.007 128.8542 0) (effects (font (size 1.27 1.27))))
  (property "Footprint" "" (at 182.88 124.46 0) (effects (font (size 1.27 1.27)) hide))
  (property "Datasheet" "" (at 182.88 124.46 0) (effects (font (size 1.27 1.27)) hide)) (pin "1"))

 (symbol (lib_id "Switch:SW_Push") (at 142.24 71.12 0) (unit 1) (in_bom yes) (on_board yes) (dnp no)
  (property "Reference" "SW4" (at 142.24 63.881 0) (effects (font (size 1.27 1.27))))
  (property "Value" "SW_Push" (at 142.24 66.1924 0) (effects (font (size 1.27 1.27))))
  (property "Footprint" "Button_Switch_SMD:SW_SPST_CK_RS282G05A3" (at 142.24 66.04 0) (effects (font (size 1.27 1.27)) hide))
  (property "Datasheet" "~" (at 142.24 66.04 0) (effects (font (size 1.27 1.27)) hide)) (pin "1") (pin "2"))

 (symbol (lib_id "power:GND") (at 147.32 71.12 90) (unit 1) (in_bom yes) (on_board yes) (dnp no)
  (property "Reference" "#PWR0109" (at 153.67 71.12 0) (effects (font (size 1.27 1.27)) hide))
  (property "Value" "GND" (at 150.5712 70.993 90) (effects (font (size 1.27 1.27)) (justify right)))
  (property "Footprint" "" (at 147.32 71.12 0) (effects (font (size 1.27 1.27)) hide))
  (property "Datasheet" "" (at 147.32 71.12 0) (effects (font (size 1.27 1.27)) hide)) (pin "1"))

 (symbol (lib_id "modelMterminalAdapter-rescue:Rotary_Encoder_Switch-Device") (at 166.37 139.7 0) (unit 1) (in_bom yes) (on_board yes) (dnp no)
  (property "Reference" "SW3" (at 166.37 130.3782 0) (effects (font (size 1.27 1.27))))
  (property "Value" "Rotary_Encoder_Switch" (at 166.37 132.6896 0) (effects (font (size 1.27 1.27))))
  (property "Footprint" "Rotary_Encoder:RotaryEncoder_Alps_EC11E-Switch_Vertical_H20mm" (at 162.56 135.636 0) (effects (font (size 1.27 1.27)) hide))
  (property "Datasheet" "~" (at 166.37 133.096 0) (effects (font (size 1.27 1.27)) hide)) (pin "A") (pin "B") (pin "C") (pin "S1") (pin "S2"))

 (symbol (lib_id "power:GND") (at 158.75 139.7 270) (unit 1) (in_bom yes) (on_board yes) (dnp no)
  (property "Reference" "#PWR05" (at 152.4 139.7 0) (effects (font (size 1.27 1.27)) hide))
  (property "Value" "GND" (at 155.4988 139.827 90) (effects (font (size 1.27 1.27)) (justify right)))
  (property "Footprint" "" (at 158.75 139.7 0) (effects (font (size 1.27 1.27)) hide))
  (property "Datasheet" "" (at 158.75 139.7 0) (effects (font (size 1.27 1.27)) hide)) (pin "1"))

 (symbol (lib_id "Device:R") (at 182.88 146.05 0) (unit 1) (in_bom yes) (on_board yes) (dnp no)
  (property "Reference" "R4" (at 184.658 144.8816 0) (effects (font (size 1.27 1.27)) (justify left)))
  (property "Value" "10k" (at 184.658 147.193 0) (effects (font (size 1.27 1.27)) (justify left)))
  (property "Footprint" "Resistor_THT:R_Axial_DIN0207_L6.3mm_D2.5mm_P7.62mm_Horizontal" (at 181.102 146.05 90) (effects (font (size 1.27 1.27)) hide))
  (property "Datasheet" "~" (at 182.88 146.05 0) (effects (font (size 1.27 1.27)) hide)) (pin "1") (pin "2"))

 (symbol (lib_id "power:GND") (at 182.88 149.86 0) (unit 1) (in_bom yes) (on_board yes) (dnp no)
  (property "Reference" "#PWR06" (at 182.88 156.21 0) (effects (font (size 1.27 1.27)) hide))
  (property "Value" "GND" (at 183.007 154.2542 0) (effects (font (size 1.27 1.27))))
  (property "Footprint" "" (at 182.88 149.86 0) (effects (font (size 1.27 1.27)) hide))
  (property "Datasheet" "" (at 182.88 149.86 0) (effects (font (size 1.27 1.27)) hide)) (pin "1"))

 (symbol (lib_id "modelMterminalAdapter-rescue:Conn_01x06_Male-Connector") (at 17.78 85.09 0) (unit 1) (in_bom yes) (on_board yes) (dnp no)
  (property "Reference" "J2" (at 20.5232 75.4126 0) (effects (font (size 1.27 1.27))))
  (property "Value" "Conn_01x06_Male" (at 20.5232 77.724 0) (effects (font (size 1.27 1.27))))
  (property "Footprint" "Connector_PinHeader_2.54mm:PinHeader_1x06_P2.54mm_Vertical" (at 17.78 85.09 0) (effects (font (size 1.27 1.27)) hide))
  (property "Datasheet" "~" (at 17.78 85.09 0) (effects (font (size 1.27 1.27)) hide)) (pin "1") (pin "2") (pin "3") (pin "4") (pin "5") (pin "6"))

 (symbol (lib_id "power:GND") (at 31.75 82.55 90) (unit 1) (in_bom yes) (on_board yes) (dnp no)
  (property "Reference" "#PWR01" (at 38.1 82.55 0) (effects (font (size 1.27 1.27)) hide))
  (property "Value" "GND" (at 36.1442 82.423 0) (effects (font (size 1.27 1.27))))
  (property "Footprint" "" (at 31.75 82.55 0) (effects (font (size 1.27 1.27)) hide))
  (property "Datasheet" "" (at 31.75 82.55 0) (effects (font (size 1.27 1.27)) hide)) (pin "1"))

 (symbol (lib_id "power:VCC") (at 31.75 80.01 0) (unit 1) (in_bom yes) (on_board yes) (dnp no)
  (property "Reference" "#PWR02" (at 31.75 83.82 0) (effects (font (size 1.27 1.27)) hide))
  (property "Value" "VCC" (at 32.131 76.7588 90) (effects (font (size 1.27 1.27)) (justify left)))
  (property "Footprint" "" (at 31.75 80.01 0) (effects (font (size 1.27 1.27)) hide))
  (property "Datasheet" "" (at 31.75 80.01 0) (effects (font (size 1.27 1.27)) hide)) (pin "1"))

 (symbol (lib_id "power:VCC") (at 190.5 81.28 0) (unit 1) (in_bom yes) (on_board yes) (dnp no)
  (property "Reference" "#PWR07" (at 190.5 85.09 0) (effects (font (size 1.27 1.27)) hide))
  (property "Value" "VCC" (at 190.881 76.8858 0) (effects (font (size 1.27 1.27))))
  (property "Footprint" "" (at 190.5 81.28 0) (effects (font (size 1.27 1.27)) hide))
  (property "Datasheet" "" (at 190.5 81.28 0) (effects (font (size 1.27 1.27)) hide)) (pin "1"))

 (symbol (lib_id "power:VCC") (at 116.84 129.54 0) (unit 1) (in_bom yes) (on_board yes) (dnp no)
  (property "Reference" "#PWR03" (at 116.84 133.35 0) (effects (font (size 1.27 1.27)) hide))
  (property "Value" "VCC" (at 117.221 125.1458 0) (effects (font (size 1.27 1.27))))
  (property "Footprint" "" (at 116.84 129.54 0) (effects (font (size 1.27 1.27)) hide))
  (property "Datasheet" "" (at 116.84 129.54 0) (effects (font (size 1.27 1.27)) hide)) (pin "1"))

 (symbol (lib_id "power:VCC") (at 129.54 92.71 270) (unit 1) (in_bom yes) (on_board yes) (dnp no)
  (property "Reference" "#PWR04" (at 125.73 92.71 0) (effects (font (size 1.27 1.27)) hide))
  (property "Value" "VCC" (at 132.7912 93.091 90) (effects (font (size 1.27 1.27)) (justify left)))
  (property "Footprint" "" (at 129.54 92.71 0) (effects (font (size 1.27 1.27)) hide))
  (property "Datasheet" "" (at 129.54 92.71 0) (effects (font (size 1.27 1.27)) hide)) (pin "1"))

 (sheet_instances (path "" (page "1"))))
